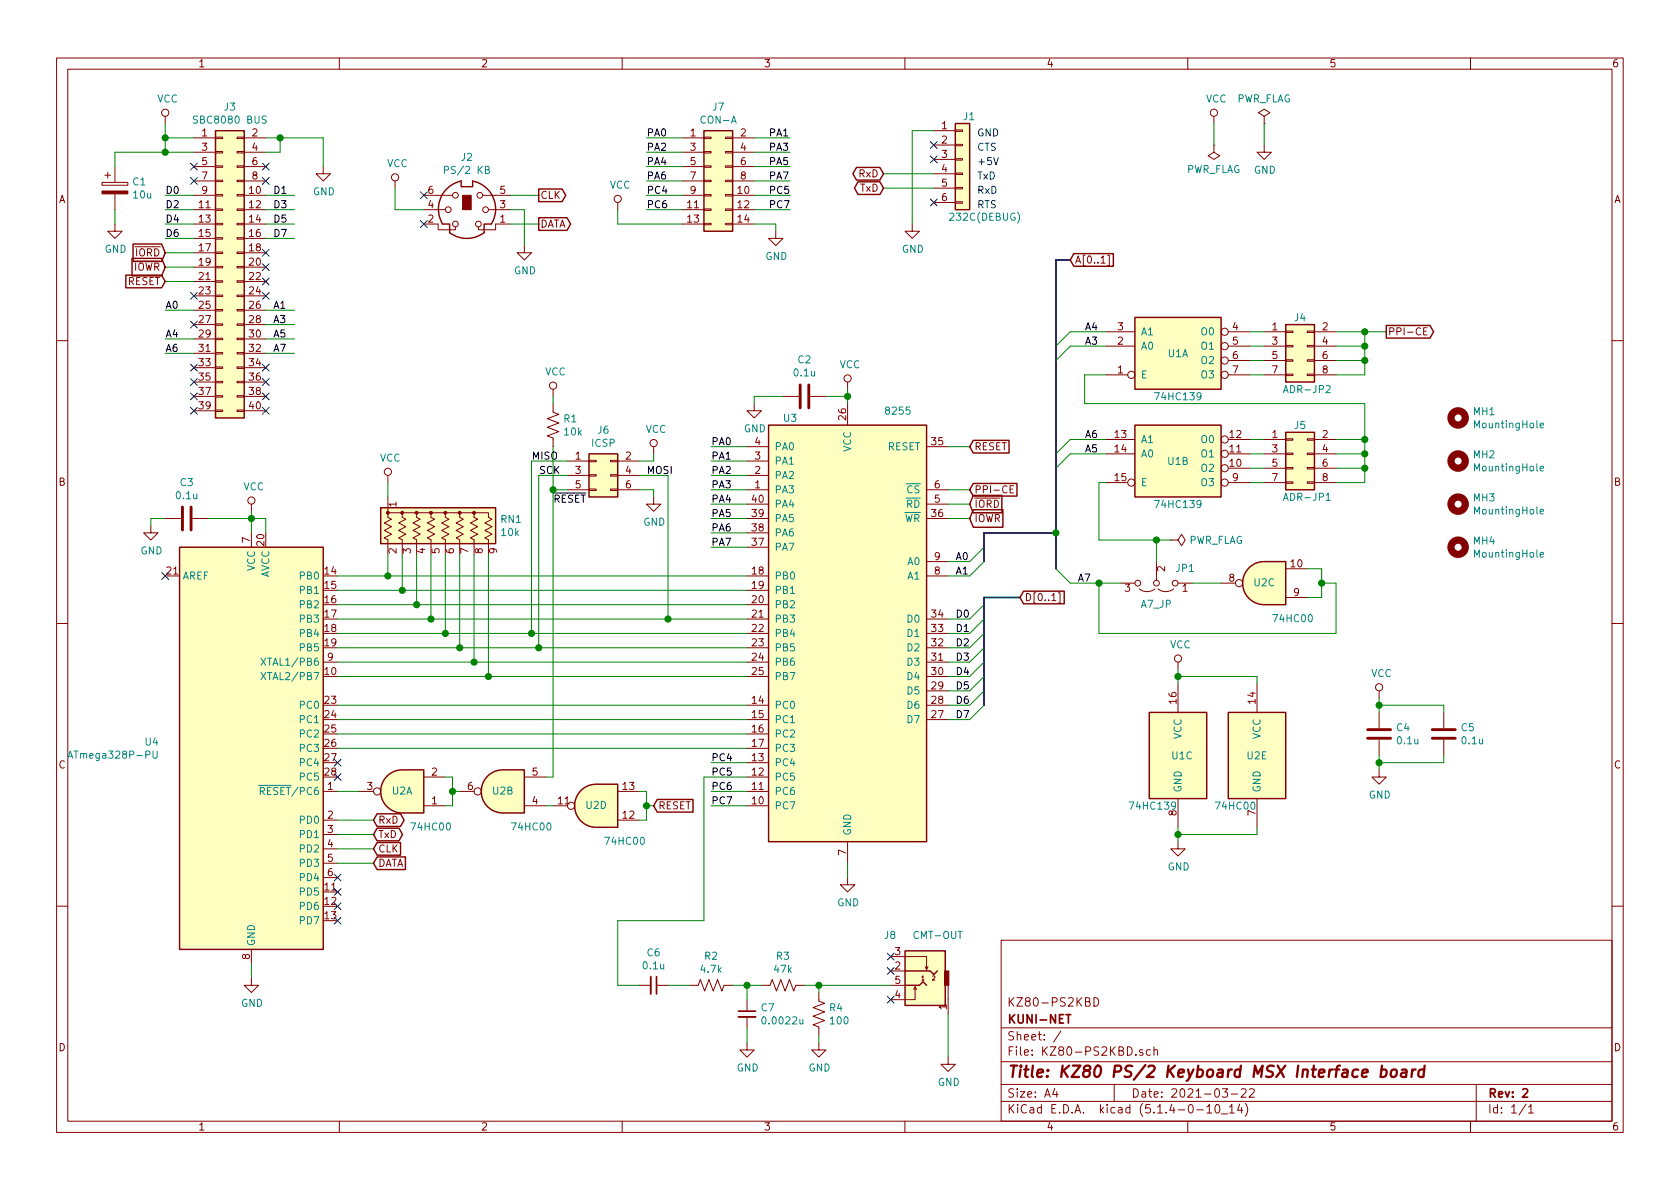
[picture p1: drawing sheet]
EESchema Schematic File Version 4
LIBS:KZ80-PS2KBD-cache
LIBS:KZ80-MSXCMT-cache
EELAYER 30 0
EELAYER END
$Descr A4 11693 8268
encoding utf-8
Sheet 1 1
Title "KZ80 PS/2 Keyboard MSX Interface board"
Date "2021-03-22"
Rev "2"
Comp "KUNI-NET"
Comment1 "KZ80-PS2KBD"
Comment2 ""
Comment3 ""
Comment4 ""
$EndDescr
$Comp
L KZ80-PS2KBD-rescue:ATmega328P-PU-MCU_Microchip_ATmega U4
U 1 1
P 1750 5200
F 0 "U4" H 1109 5246 50  0000 R CNN
F 1 "ATmega328P-PU" H 1109 5155 50  0000 R CNN
F 2 "Package_DIP:DIP-28_W7.62mm_Socket" H 1750 5200 50  0001 C CIN
F 3 "http://ww1.microchip.com/downloads/en/DeviceDoc/ATmega328_P%20AVR%20MCU%20with%20picoPower%20Technology%20Data%20Sheet%2040001984A.pdf" H 1750 5200 50  0001 C CNN
	1    1750 5200
	1    0    0    -1  
$EndComp
$Comp
L Interface:8255 U3
U 1 1
P 5900 4400
F 0 "U3" H 6300 5900 50  0000 C CNN
F 1 "8255" H 5550 5950 50  0000 C CNN
F 2 "Package_DIP:DIP-40_W15.24mm_Socket" H 5900 4700 50  0001 C CNN
F 3 "http://aturing.umcs.maine.edu/~meadow/courses/cos335/Intel8255A.pdf" H 5900 4700 50  0001 C CNN
	1    5900 4400
	-1   0    0    -1  
$EndComp
$Comp
L Connector:Mini-DIN-6 J2
U 1 1
P 3250 1450
F 0 "J2" H 3250 1817 50  0000 C CNN
F 1 "PS/2 KB" H 3250 1726 50  0000 C CNN
F 2 "conn-din:din6-schurter-4850261" H 3250 1450 50  0001 C CNN
F 3 "http://service.powerdynamics.com/ec/Catalog17/Section%2011.pdf" H 3250 1450 50  0001 C CNN
	1    3250 1450
	1    0    0    -1  
$EndComp
Wire Wire Line
	2350 4000 2700 4000
Wire Wire Line
	2350 4100 2800 4100
Wire Wire Line
	2350 4200 2900 4200
Wire Wire Line
	2350 4300 3000 4300
Wire Wire Line
	2350 4400 3100 4400
Wire Wire Line
	2350 4500 3200 4500
Wire Wire Line
	2350 4600 3300 4600
Wire Wire Line
	2350 4700 3400 4700
$Comp
L Device:R_Network08_US RN1
U 1 1
P 3100 3650
F 0 "RN1" H 3480 3696 50  0000 L CNN
F 1 "10k" H 3480 3605 50  0000 L CNN
F 2 "Resistor_THT:R_Array_SIP9" V 3575 3650 50  0001 C CNN
F 3 "http://www.vishay.com/docs/31509/csc.pdf" H 3100 3650 50  0001 C CNN
	1    3100 3650
	1    0    0    -1  
$EndComp
Wire Wire Line
	2700 3850 2700 4000
Wire Wire Line
	2700 4000 5200 4000
Wire Wire Line
	2800 3850 2800 4100
Wire Wire Line
	2800 4100 5200 4100
Wire Wire Line
	2900 3850 2900 4200
Wire Wire Line
	2900 4200 5200 4200
Wire Wire Line
	3000 3850 3000 4300
Wire Wire Line
	3100 3850 3100 4400
Wire Wire Line
	3100 4400 3700 4400
Wire Wire Line
	3200 3850 3200 4500
Wire Wire Line
	3200 4500 3750 4500
Wire Wire Line
	3300 3850 3300 4600
Wire Wire Line
	3300 4600 5200 4600
Wire Wire Line
	3400 3850 3400 4700
Wire Wire Line
	3400 4700 5200 4700
$Comp
L power:VCC #PWR011
U 1 1
P 2700 3350
F 0 "#PWR011" H 2700 3200 50  0001 C CNN
F 1 "VCC" H 2717 3523 50  0000 C CNN
F 2 "" H 2700 3350 50  0001 C CNN
F 3 "" H 2700 3350 50  0001 C CNN
	1    2700 3350
	1    0    0    -1  
$EndComp
Wire Wire Line
	2700 3350 2700 3450
Wire Wire Line
	2350 4900 5200 4900
Wire Wire Line
	2350 5000 5200 5000
Wire Wire Line
	2350 5100 5200 5100
Wire Wire Line
	2350 5200 5200 5200
NoConn ~ 1150 4000
$Comp
L power:VCC #PWR013
U 1 1
P 1750 3550
F 0 "#PWR013" H 1750 3400 50  0001 C CNN
F 1 "VCC" H 1767 3723 50  0000 C CNN
F 2 "" H 1750 3550 50  0001 C CNN
F 3 "" H 1750 3550 50  0001 C CNN
	1    1750 3550
	1    0    0    -1  
$EndComp
Wire Wire Line
	1750 3550 1750 3600
Wire Wire Line
	1750 3600 1850 3600
Wire Wire Line
	1850 3600 1850 3700
Connection ~ 1750 3600
Wire Wire Line
	1750 3600 1750 3700
$Comp
L power:GND #PWR019
U 1 1
P 5900 6100
F 0 "#PWR019" H 5900 5850 50  0001 C CNN
F 1 "GND" H 5905 5927 50  0000 C CNN
F 2 "" H 5900 6100 50  0001 C CNN
F 3 "" H 5900 6100 50  0001 C CNN
	1    5900 6100
	1    0    0    -1  
$EndComp
Wire Wire Line
	5900 6000 5900 6100
$Comp
L power:GND #PWR020
U 1 1
P 1750 6800
F 0 "#PWR020" H 1750 6550 50  0001 C CNN
F 1 "GND" H 1755 6627 50  0000 C CNN
F 2 "" H 1750 6800 50  0001 C CNN
F 3 "" H 1750 6800 50  0001 C CNN
	1    1750 6800
	1    0    0    -1  
$EndComp
Wire Wire Line
	1750 6700 1750 6800
$Comp
L 74xx:74LS139 U1
U 1 1
P 8200 2400
F 0 "U1" H 8200 2350 50  0000 C CNN
F 1 "74HC139" H 8200 2050 50  0000 C CNN
F 2 "Package_DIP:DIP-16_W7.62mm_Socket" H 8200 2400 50  0001 C CNN
F 3 "http://www.ti.com/lit/gpn/sn74LS139" H 8200 2400 50  0001 C CNN
	1    8200 2400
	1    0    0    -1  
$EndComp
$Comp
L 74xx:74LS139 U1
U 2 1
P 8200 3150
F 0 "U1" H 8200 3100 50  0000 C CNN
F 1 "74HC139" H 8200 2800 50  0000 C CNN
F 2 "Package_DIP:DIP-16_W7.62mm_Socket" H 8200 3150 50  0001 C CNN
F 3 "http://www.ti.com/lit/gpn/sn74LS139" H 8200 3150 50  0001 C CNN
	2    8200 3150
	1    0    0    -1  
$EndComp
$Comp
L 74xx:74LS139 U1
U 3 1
P 8200 5250
F 0 "U1" H 8150 5250 50  0000 L CNN
F 1 "74HC139" H 7850 4900 50  0000 L CNN
F 2 "Package_DIP:DIP-16_W7.62mm_Socket" H 8200 5250 50  0001 C CNN
F 3 "http://www.ti.com/lit/gpn/sn74LS139" H 8200 5250 50  0001 C CNN
	3    8200 5250
	1    0    0    -1  
$EndComp
Wire Wire Line
	2500 5500 2350 5500
Text GLabel 4550 5600 2    50   Input ~ 0
RESET
Wire Wire Line
	4500 5600 4550 5600
Text GLabel 6750 3100 2    50   Input ~ 0
RESET
Wire Wire Line
	6600 3100 6750 3100
Text GLabel 6750 3500 2    50   Input ~ 0
~IORD
Text GLabel 6750 3600 2    50   Input ~ 0
~IOWR
Wire Wire Line
	6600 3500 6750 3500
Wire Wire Line
	6600 3600 6750 3600
Text GLabel 7450 1800 2    50   Input ~ 0
A[0..1]
Wire Wire Line
	6600 3900 6750 3900
Wire Wire Line
	6600 4000 6750 4000
Entry Wire Line
	6750 3900 6850 3800
Entry Wire Line
	6750 4000 6850 3900
Wire Bus Line
	6850 3700 7350 3700
Text Label 6650 3900 0    50   ~ 0
A0
Text Label 6650 4000 0    50   ~ 0
A1
Text GLabel 7100 4150 2    50   Input ~ 0
D[0..1]
Wire Wire Line
	6600 4300 6750 4300
Entry Wire Line
	6750 4300 6850 4200
Entry Wire Line
	6750 4400 6850 4300
Text Label 6650 4300 0    50   ~ 0
D0
Wire Wire Line
	6600 4400 6750 4400
Text Label 6650 4400 0    50   ~ 0
D1
Wire Wire Line
	6600 4500 6750 4500
Entry Wire Line
	6750 4500 6850 4400
Entry Wire Line
	6750 4600 6850 4500
Text Label 6650 4500 0    50   ~ 0
D2
Wire Wire Line
	6600 4600 6750 4600
Text Label 6650 4600 0    50   ~ 0
D3
Wire Wire Line
	6600 4700 6750 4700
Entry Wire Line
	6750 4700 6850 4600
Entry Wire Line
	6750 4800 6850 4700
Text Label 6650 4700 0    50   ~ 0
D4
Wire Wire Line
	6600 4800 6750 4800
Text Label 6650 4800 0    50   ~ 0
D5
Wire Wire Line
	6600 4900 6750 4900
Entry Wire Line
	6750 4900 6850 4800
Entry Wire Line
	6750 5000 6850 4900
Text Label 6650 4900 0    50   ~ 0
D6
Wire Wire Line
	6600 5000 6750 5000
Text Label 6650 5000 0    50   ~ 0
D7
Wire Bus Line
	6850 4150 7100 4150
Text GLabel 6750 3400 2    50   Input ~ 0
PPI-CE
Wire Wire Line
	6750 3400 6600 3400
Wire Wire Line
	7450 2300 7700 2300
Wire Wire Line
	7450 2400 7700 2400
Wire Wire Line
	7450 3050 7700 3050
Wire Wire Line
	7450 3150 7700 3150
Entry Wire Line
	7350 2400 7450 2300
Entry Wire Line
	7350 2500 7450 2400
Entry Wire Line
	7350 3150 7450 3050
Entry Wire Line
	7350 3250 7450 3150
Wire Bus Line
	7450 1800 7350 1800
Wire Wire Line
	7650 3350 7700 3350
$Comp
L Connector_Generic:Conn_02x04_Odd_Even J5
U 1 1
P 9000 3150
F 0 "J5" H 9050 3350 50  0000 C CNN
F 1 "ADR-JP1" H 9100 2850 50  0000 C CNN
F 2 "Connector_PinHeader_2.54mm:PinHeader_2x04_P2.54mm_Vertical" H 9000 3150 50  0001 C CNN
F 3 "~" H 9000 3150 50  0001 C CNN
	1    9000 3150
	1    0    0    -1  
$EndComp
Wire Wire Line
	9300 3050 9500 3050
Wire Wire Line
	9500 3050 9500 3150
Wire Wire Line
	9500 3350 9300 3350
Wire Wire Line
	9300 3150 9500 3150
Connection ~ 9500 3150
Wire Wire Line
	9500 3150 9500 3250
Wire Wire Line
	9300 3250 9500 3250
Connection ~ 9500 3250
Wire Wire Line
	9500 3250 9500 3350
Wire Wire Line
	7700 2600 7550 2600
Wire Wire Line
	7550 2600 7550 2800
Wire Wire Line
	7550 2800 9500 2800
Wire Wire Line
	9500 2800 9500 3050
Connection ~ 9500 3050
$Comp
L Connector_Generic:Conn_02x04_Odd_Even J4
U 1 1
P 9000 2400
F 0 "J4" H 9050 2600 50  0000 C CNN
F 1 "ADR-JP2" H 9100 2100 50  0000 C CNN
F 2 "Connector_PinHeader_2.54mm:PinHeader_2x04_P2.54mm_Vertical" H 9000 2400 50  0001 C CNN
F 3 "~" H 9000 2400 50  0001 C CNN
	1    9000 2400
	1    0    0    -1  
$EndComp
Wire Wire Line
	8700 3050 8800 3050
Wire Wire Line
	8700 3150 8800 3150
Wire Wire Line
	8700 3250 8800 3250
Wire Wire Line
	8700 3350 8800 3350
Wire Wire Line
	8700 2300 8800 2300
Wire Wire Line
	8700 2400 8800 2400
Wire Wire Line
	8700 2500 8800 2500
Wire Wire Line
	8700 2600 8800 2600
Wire Wire Line
	9300 2300 9500 2300
Wire Wire Line
	9500 2300 9500 2400
Wire Wire Line
	9500 2600 9300 2600
Wire Wire Line
	9300 2400 9500 2400
Connection ~ 9500 2400
Wire Wire Line
	9500 2400 9500 2500
Wire Wire Line
	9300 2500 9500 2500
Connection ~ 9500 2500
Wire Wire Line
	9500 2500 9500 2600
Text GLabel 9650 2300 2    50   Output ~ 0
PPI-CE
Wire Wire Line
	9650 2300 9500 2300
Connection ~ 9500 2300
Text Label 7550 3050 0    50   ~ 0
A6
Text Label 7550 3150 0    50   ~ 0
A5
Text Label 7550 2300 0    50   ~ 0
A4
Text Label 7550 2400 0    50   ~ 0
A3
Wire Bus Line
	7350 3700 7350 3950
Connection ~ 7350 3700
Entry Wire Line
	7350 3950 7450 4050
$Comp
L Jumper:Jumper_3_Open JP1
U 1 1
P 8050 4050
F 0 "JP1" H 7850 3950 50  0000 C CNN
F 1 "A7_JP" H 8050 4200 50  0000 C CNN
F 2 "Connector_PinHeader_2.54mm:PinHeader_1x03_P2.54mm_Vertical" H 8050 4050 50  0001 C CNN
F 3 "~" H 8050 4050 50  0001 C CNN
	1    8050 4050
	-1   0    0    1   
$EndComp
Wire Wire Line
	7450 4050 7650 4050
Wire Wire Line
	8050 3750 8050 3900
Wire Wire Line
	7650 3350 7650 3750
Wire Wire Line
	7650 3750 8050 3750
Wire Wire Line
	7650 4050 7650 4400
Wire Wire Line
	7650 4400 9300 4400
Wire Wire Line
	9300 4400 9300 4050
Wire Wire Line
	9300 4050 9200 4050
Connection ~ 7650 4050
Wire Wire Line
	7650 4050 7800 4050
Wire Wire Line
	8500 4050 8300 4050
$Comp
L power:VCC #PWR07
U 1 1
P 5900 2700
F 0 "#PWR07" H 5900 2550 50  0001 C CNN
F 1 "VCC" H 5917 2873 50  0000 C CNN
F 2 "" H 5900 2700 50  0001 C CNN
F 3 "" H 5900 2700 50  0001 C CNN
	1    5900 2700
	1    0    0    -1  
$EndComp
Wire Wire Line
	5900 2700 5900 2750
$Comp
L power:VCC #PWR015
U 1 1
P 8200 4650
F 0 "#PWR015" H 8200 4500 50  0001 C CNN
F 1 "VCC" H 8217 4823 50  0000 C CNN
F 2 "" H 8200 4650 50  0001 C CNN
F 3 "" H 8200 4650 50  0001 C CNN
	1    8200 4650
	1    0    0    -1  
$EndComp
$Comp
L power:GND #PWR018
U 1 1
P 8200 5850
F 0 "#PWR018" H 8200 5600 50  0001 C CNN
F 1 "GND" H 8205 5677 50  0000 C CNN
F 2 "" H 8200 5850 50  0001 C CNN
F 3 "" H 8200 5850 50  0001 C CNN
	1    8200 5850
	1    0    0    -1  
$EndComp
Wire Wire Line
	8200 4650 8200 4700
Wire Wire Line
	8200 4700 8750 4700
Wire Wire Line
	8750 4700 8750 4750
Connection ~ 8200 4700
Wire Wire Line
	8200 4700 8200 4750
Wire Wire Line
	8200 5750 8200 5800
Wire Wire Line
	8200 5800 8750 5800
Wire Wire Line
	8750 5800 8750 5750
Connection ~ 8200 5800
Wire Wire Line
	8200 5800 8200 5850
$Comp
L Connector_Generic:Conn_02x20_Odd_Even J3
U 1 1
P 1550 1850
F 0 "J3" H 1600 2967 50  0000 C CNN
F 1 "SBC8080 BUS" H 1600 2876 50  0000 C CNN
F 2 "Connector_PinHeader_2.54mm:PinHeader_2x20_P2.54mm_Horizontal" H 1550 1850 50  0001 C CNN
F 3 "~" H 1550 1850 50  0001 C CNN
	1    1550 1850
	1    0    0    -1  
$EndComp
$Comp
L power:VCC #PWR01
U 1 1
P 1150 850
F 0 "#PWR01" H 1150 700 50  0001 C CNN
F 1 "VCC" H 1167 1023 50  0000 C CNN
F 2 "" H 1150 850 50  0001 C CNN
F 3 "" H 1150 850 50  0001 C CNN
	1    1150 850 
	1    0    0    -1  
$EndComp
Wire Wire Line
	1150 850  1150 950 
Wire Wire Line
	1150 1050 1350 1050
Wire Wire Line
	1350 950  1150 950 
Connection ~ 1150 950 
Wire Wire Line
	1150 950  1150 1050
$Comp
L power:GND #PWR02
U 1 1
P 2250 1150
F 0 "#PWR02" H 2250 900 50  0001 C CNN
F 1 "GND" H 2255 977 50  0000 C CNN
F 2 "" H 2250 1150 50  0001 C CNN
F 3 "" H 2250 1150 50  0001 C CNN
	1    2250 1150
	1    0    0    -1  
$EndComp
Wire Wire Line
	1850 950  1950 950 
Wire Wire Line
	2250 950  2250 1150
Wire Wire Line
	1850 1050 1950 1050
Wire Wire Line
	1950 1050 1950 950 
Connection ~ 1950 950 
Wire Wire Line
	1950 950  2250 950 
Wire Wire Line
	1150 1350 1350 1350
Wire Wire Line
	1850 1350 2050 1350
Text Label 1900 1350 0    50   ~ 0
D1
Text Label 1150 1350 0    50   ~ 0
D0
Wire Wire Line
	1150 1450 1350 1450
Text Label 1150 1450 0    50   ~ 0
D2
Wire Wire Line
	1150 1550 1350 1550
Text Label 1150 1550 0    50   ~ 0
D4
Wire Wire Line
	1150 1650 1350 1650
Text Label 1150 1650 0    50   ~ 0
D6
Wire Wire Line
	1850 1450 2050 1450
Text Label 1900 1450 0    50   ~ 0
D3
Wire Wire Line
	1850 1550 2050 1550
Text Label 1900 1550 0    50   ~ 0
D5
Wire Wire Line
	1850 1650 2050 1650
Text Label 1900 1650 0    50   ~ 0
D7
$Comp
L power:VCC #PWR016
U 1 1
P 9600 4850
F 0 "#PWR016" H 9600 4700 50  0001 C CNN
F 1 "VCC" H 9617 5023 50  0000 C CNN
F 2 "" H 9600 4850 50  0001 C CNN
F 3 "" H 9600 4850 50  0001 C CNN
	1    9600 4850
	1    0    0    -1  
$EndComp
$Comp
L power:GND #PWR017
U 1 1
P 9600 5350
F 0 "#PWR017" H 9600 5100 50  0001 C CNN
F 1 "GND" H 9605 5177 50  0000 C CNN
F 2 "" H 9600 5350 50  0001 C CNN
F 3 "" H 9600 5350 50  0001 C CNN
	1    9600 5350
	1    0    0    -1  
$EndComp
$Comp
L Device:CP C1
U 1 1
P 800 1300
F 0 "C1" H 918 1346 50  0000 L CNN
F 1 "10u" H 918 1255 50  0000 L CNN
F 2 "Capacitor_THT:CP_Radial_D5.0mm_P2.50mm" H 838 1150 50  0001 C CNN
F 3 "~" H 800 1300 50  0001 C CNN
	1    800  1300
	1    0    0    -1  
$EndComp
$Comp
L Device:C C3
U 1 1
P 1300 3600
F 0 "C3" V 1048 3600 50  0000 C CNN
F 1 "0.1u" V 1139 3600 50  0000 C CNN
F 2 "Capacitor_THT:C_Disc_D3.0mm_W1.6mm_P2.50mm" H 1338 3450 50  0001 C CNN
F 3 "~" H 1300 3600 50  0001 C CNN
	1    1300 3600
	0    1    1    0   
$EndComp
$Comp
L Device:C C2
U 1 1
P 5600 2750
F 0 "C2" V 5852 2750 50  0000 C CNN
F 1 "0.1u" V 5761 2750 50  0000 C CNN
F 2 "Capacitor_THT:C_Disc_D3.0mm_W1.6mm_P2.50mm" H 5638 2600 50  0001 C CNN
F 3 "~" H 5600 2750 50  0001 C CNN
	1    5600 2750
	0    -1   -1   0   
$EndComp
Wire Wire Line
	5750 2750 5900 2750
Connection ~ 5900 2750
Wire Wire Line
	5900 2750 5900 2800
$Comp
L power:GND #PWR09
U 1 1
P 5250 2800
F 0 "#PWR09" H 5250 2550 50  0001 C CNN
F 1 "GND" H 5255 2627 50  0000 C CNN
F 2 "" H 5250 2800 50  0001 C CNN
F 3 "" H 5250 2800 50  0001 C CNN
	1    5250 2800
	1    0    0    -1  
$EndComp
Wire Wire Line
	5250 2800 5250 2750
Wire Wire Line
	5250 2750 5450 2750
Wire Wire Line
	1450 3600 1750 3600
$Comp
L power:GND #PWR014
U 1 1
P 1050 3650
F 0 "#PWR014" H 1050 3400 50  0001 C CNN
F 1 "GND" H 1055 3477 50  0000 C CNN
F 2 "" H 1050 3650 50  0001 C CNN
F 3 "" H 1050 3650 50  0001 C CNN
	1    1050 3650
	1    0    0    -1  
$EndComp
Wire Wire Line
	1050 3650 1050 3600
Wire Wire Line
	1050 3600 1150 3600
Wire Wire Line
	800  1150 800  1050
Wire Wire Line
	800  1050 1150 1050
Connection ~ 1150 1050
$Comp
L power:GND #PWR04
U 1 1
P 800 1550
F 0 "#PWR04" H 800 1300 50  0001 C CNN
F 1 "GND" H 805 1377 50  0000 C CNN
F 2 "" H 800 1550 50  0001 C CNN
F 3 "" H 800 1550 50  0001 C CNN
	1    800  1550
	1    0    0    -1  
$EndComp
Wire Wire Line
	800  1450 800  1550
$Comp
L Device:C C4
U 1 1
P 9600 5100
F 0 "C4" H 9715 5146 50  0000 L CNN
F 1 "0.1u" H 9715 5055 50  0000 L CNN
F 2 "Capacitor_THT:C_Disc_D3.0mm_W1.6mm_P2.50mm" H 9638 4950 50  0001 C CNN
F 3 "~" H 9600 5100 50  0001 C CNN
	1    9600 5100
	1    0    0    -1  
$EndComp
Wire Wire Line
	9600 4850 9600 4900
Wire Wire Line
	9600 5250 9600 5300
$Comp
L Device:C C5
U 1 1
P 10050 5100
F 0 "C5" H 10165 5146 50  0000 L CNN
F 1 "0.1u" H 10165 5055 50  0000 L CNN
F 2 "Capacitor_THT:C_Disc_D3.0mm_W1.6mm_P2.50mm" H 10088 4950 50  0001 C CNN
F 3 "~" H 10050 5100 50  0001 C CNN
	1    10050 5100
	1    0    0    -1  
$EndComp
Wire Wire Line
	9600 4900 10050 4900
Wire Wire Line
	10050 4900 10050 4950
Connection ~ 9600 4900
Wire Wire Line
	9600 4900 9600 4950
Wire Wire Line
	10050 5250 10050 5300
Wire Wire Line
	10050 5300 9600 5300
Connection ~ 9600 5300
Wire Wire Line
	9600 5300 9600 5350
NoConn ~ 2350 5300
NoConn ~ 2350 5400
NoConn ~ 2950 1550
NoConn ~ 2950 1350
Text GLabel 3750 1550 2    50   Output ~ 0
DATA
Wire Wire Line
	3550 1550 3750 1550
$Comp
L power:VCC #PWR03
U 1 1
P 2750 1300
F 0 "#PWR03" H 2750 1150 50  0001 C CNN
F 1 "VCC" H 2767 1473 50  0000 C CNN
F 2 "" H 2750 1300 50  0001 C CNN
F 3 "" H 2750 1300 50  0001 C CNN
	1    2750 1300
	1    0    0    -1  
$EndComp
Wire Wire Line
	2750 1300 2750 1450
Wire Wire Line
	2750 1450 2950 1450
Text GLabel 3750 1350 2    50   Output ~ 0
CLK
Wire Wire Line
	3550 1350 3750 1350
$Comp
L power:GND #PWR05
U 1 1
P 3650 1700
F 0 "#PWR05" H 3650 1450 50  0001 C CNN
F 1 "GND" H 3655 1527 50  0000 C CNN
F 2 "" H 3650 1700 50  0001 C CNN
F 3 "" H 3650 1700 50  0001 C CNN
	1    3650 1700
	1    0    0    -1  
$EndComp
Wire Wire Line
	3550 1450 3650 1450
Wire Wire Line
	3650 1450 3650 1700
Text GLabel 1150 1750 0    50   Input ~ 0
~IORD
Text GLabel 1150 1850 0    50   Input ~ 0
~IOWR
Wire Wire Line
	1150 1750 1350 1750
Wire Wire Line
	1350 1850 1150 1850
Text GLabel 1150 1950 0    50   Input ~ 0
RESET
Wire Wire Line
	1150 1950 1350 1950
NoConn ~ 1850 1750
NoConn ~ 1850 1850
NoConn ~ 1850 1950
NoConn ~ 1850 2050
Wire Wire Line
	1150 2150 1350 2150
Text Label 1150 2150 0    50   ~ 0
A0
Wire Wire Line
	1850 2150 2050 2150
Text Label 1900 2150 0    50   ~ 0
A1
Wire Wire Line
	1850 2250 2050 2250
Text Label 1900 2250 0    50   ~ 0
A3
Wire Wire Line
	1850 2350 2050 2350
Text Label 1900 2350 0    50   ~ 0
A5
Wire Wire Line
	1850 2450 2050 2450
Text Label 1900 2450 0    50   ~ 0
A7
Wire Wire Line
	1150 2350 1350 2350
Text Label 1150 2350 0    50   ~ 0
A4
Wire Wire Line
	1150 2450 1350 2450
Text Label 1150 2450 0    50   ~ 0
A6
NoConn ~ 1350 2250
NoConn ~ 1350 2550
NoConn ~ 1350 2650
NoConn ~ 1350 2750
NoConn ~ 1350 2850
NoConn ~ 1850 2850
NoConn ~ 1850 2750
NoConn ~ 1850 2650
NoConn ~ 1850 2550
$Comp
L Connector_Generic:Conn_01x06 J1
U 1 1
P 6700 1100
F 0 "J1" H 6700 1400 50  0000 L CNN
F 1 "232C(DEBUG)" H 6600 700 50  0000 L CNN
F 2 "Connector_PinHeader_2.54mm:PinHeader_1x06_P2.54mm_Horizontal" H 6700 1100 50  0001 C CNN
F 3 "~" H 6700 1100 50  0001 C CNN
	1    6700 1100
	1    0    0    -1  
$EndComp
Text Notes 6800 950  0    50   ~ 0
GND
Text Notes 6800 1450 0    50   ~ 0
RTS
Text Notes 6800 1150 0    50   ~ 0
+5V
Text Notes 6800 1350 0    50   ~ 0
RxD
Text Notes 6800 1250 0    50   ~ 0
TxD
Text Notes 6800 1050 0    50   ~ 0
CTS
NoConn ~ 6500 1400
NoConn ~ 6500 1100
NoConn ~ 6500 1000
$Comp
L power:GND #PWR06
U 1 1
P 6350 1550
F 0 "#PWR06" H 6350 1300 50  0001 C CNN
F 1 "GND" H 6355 1377 50  0000 C CNN
F 2 "" H 6350 1550 50  0001 C CNN
F 3 "" H 6350 1550 50  0001 C CNN
	1    6350 1550
	1    0    0    -1  
$EndComp
Wire Wire Line
	6500 900  6350 900 
Wire Wire Line
	6350 900  6350 1550
Text GLabel 6150 1300 0    50   BiDi ~ 0
TxD
Wire Wire Line
	6150 1200 6500 1200
Text GLabel 6150 1200 0    50   BiDi ~ 0
RxD
Wire Wire Line
	6150 1300 6500 1300
Text GLabel 2600 5800 2    50   BiDi ~ 0
TxD
Text GLabel 2600 5700 2    50   BiDi ~ 0
RxD
Wire Wire Line
	2350 5700 2600 5700
Wire Wire Line
	2600 5800 2350 5800
Text GLabel 2600 6000 2    50   Input ~ 0
DATA
Text GLabel 2600 5900 2    50   Input ~ 0
CLK
Wire Wire Line
	2350 5900 2600 5900
Wire Wire Line
	2350 6000 2600 6000
NoConn ~ 2350 6100
NoConn ~ 2350 6200
NoConn ~ 2350 6300
NoConn ~ 2350 6400
$Comp
L Connector_Generic:Conn_02x03_Odd_Even J6
U 1 1
P 4150 3300
F 0 "J6" H 4200 3617 50  0000 C CNN
F 1 "ICSP" H 4200 3526 50  0000 C CNN
F 2 "Connector_PinHeader_2.54mm:PinHeader_2x03_P2.54mm_Vertical" H 4150 3300 50  0001 C CNN
F 3 "~" H 4150 3300 50  0001 C CNN
	1    4150 3300
	1    0    0    -1  
$EndComp
Connection ~ 2700 4000
Connection ~ 2800 4100
Connection ~ 2900 4200
Connection ~ 3000 4300
Connection ~ 3100 4400
Connection ~ 3200 4500
Connection ~ 3300 4600
Connection ~ 3400 4700
Wire Wire Line
	3700 3200 3950 3200
Wire Wire Line
	3950 3300 3750 3300
Wire Wire Line
	3750 3300 3750 4500
Connection ~ 3750 4500
Wire Wire Line
	3750 4500 5200 4500
Wire Wire Line
	3000 4300 4650 4300
Wire Wire Line
	3700 3200 3700 4400
Connection ~ 3700 4400
Wire Wire Line
	3700 4400 5200 4400
$Comp
L power:VCC #PWR010
U 1 1
P 4550 3150
F 0 "#PWR010" H 4550 3000 50  0001 C CNN
F 1 "VCC" H 4567 3323 50  0000 C CNN
F 2 "" H 4550 3150 50  0001 C CNN
F 3 "" H 4550 3150 50  0001 C CNN
	1    4550 3150
	1    0    0    -1  
$EndComp
$Comp
L power:GND #PWR012
U 1 1
P 4550 3450
F 0 "#PWR012" H 4550 3200 50  0001 C CNN
F 1 "GND" H 4555 3277 50  0000 C CNN
F 2 "" H 4550 3450 50  0001 C CNN
F 3 "" H 4550 3450 50  0001 C CNN
	1    4550 3450
	1    0    0    -1  
$EndComp
Wire Wire Line
	4450 3300 4650 3300
Wire Wire Line
	4650 3300 4650 4300
Connection ~ 4650 4300
Wire Wire Line
	4650 4300 5200 4300
Wire Wire Line
	4450 3200 4550 3200
Wire Wire Line
	4550 3200 4550 3150
Wire Wire Line
	4450 3400 4550 3400
Wire Wire Line
	4550 3400 4550 3450
$Comp
L 74xx:74HC00 U2
U 1 1
P 2800 5500
F 0 "U2" H 2800 5500 50  0000 C CNN
F 1 "74HC00" H 2600 5750 50  0000 C CNN
F 2 "Package_DIP:DIP-14_W7.62mm_Socket" H 2800 5500 50  0001 C CNN
F 3 "http://www.ti.com/lit/gpn/sn74hc00" H 2800 5500 50  0001 C CNN
	1    2800 5500
	-1   0    0    1   
$EndComp
Wire Wire Line
	3950 3400 3850 3400
$Comp
L 74xx:74HC00 U2
U 2 1
P 3500 5500
F 0 "U2" H 3500 5500 50  0000 C CNN
F 1 "74HC00" H 3300 5750 50  0000 C CNN
F 2 "Package_DIP:DIP-14_W7.62mm_Socket" H 3500 5500 50  0001 C CNN
F 3 "http://www.ti.com/lit/gpn/sn74hc00" H 3500 5500 50  0001 C CNN
	2    3500 5500
	-1   0    0    1   
$EndComp
$Comp
L 74xx:74HC00 U2
U 3 1
P 8800 4050
F 0 "U2" H 8800 4050 50  0000 C CNN
F 1 "74HC00" H 8600 4300 50  0000 C CNN
F 2 "Package_DIP:DIP-14_W7.62mm_Socket" H 8800 4050 50  0001 C CNN
F 3 "http://www.ti.com/lit/gpn/sn74hc00" H 8800 4050 50  0001 C CNN
	3    8800 4050
	-1   0    0    1   
$EndComp
Wire Wire Line
	9100 3950 9200 3950
Wire Wire Line
	9200 3950 9200 4050
Wire Wire Line
	9200 4150 9100 4150
Connection ~ 9200 4050
Wire Wire Line
	9200 4050 9200 4150
Wire Wire Line
	4450 5500 4500 5500
Wire Wire Line
	4500 5500 4500 5600
Wire Wire Line
	4500 5700 4450 5700
Connection ~ 4500 5600
Wire Wire Line
	4500 5600 4500 5700
Wire Wire Line
	3850 3400 3850 5400
$Comp
L Device:R_US R1
U 1 1
P 3850 2950
F 0 "R1" H 3918 2996 50  0000 L CNN
F 1 "10k" H 3918 2905 50  0000 L CNN
F 2 "Resistor_THT:R_Axial_DIN0207_L6.3mm_D2.5mm_P10.16mm_Horizontal" V 3890 2940 50  0001 C CNN
F 3 "~" H 3850 2950 50  0001 C CNN
	1    3850 2950
	1    0    0    -1  
$EndComp
Wire Wire Line
	3850 3100 3850 3400
Connection ~ 3850 3400
$Comp
L power:VCC #PWR08
U 1 1
P 3850 2750
F 0 "#PWR08" H 3850 2600 50  0001 C CNN
F 1 "VCC" H 3867 2923 50  0000 C CNN
F 2 "" H 3850 2750 50  0001 C CNN
F 3 "" H 3850 2750 50  0001 C CNN
	1    3850 2750
	1    0    0    -1  
$EndComp
Wire Wire Line
	3850 2750 3850 2800
Text Label 3700 3200 0    50   ~ 0
MISO
Text Label 3750 3300 0    50   ~ 0
SCK
Text Label 3850 3500 0    50   ~ 0
~RESET
Text Label 4500 3300 0    50   ~ 0
MOSI
NoConn ~ 1350 1150
NoConn ~ 1350 1250
NoConn ~ 1850 1150
NoConn ~ 1850 1250
Text Label 7500 4050 0    50   ~ 0
A7
$Comp
L power:VCC #PWR0101
U 1 1
P 8450 850
F 0 "#PWR0101" H 8450 700 50  0001 C CNN
F 1 "VCC" H 8467 1023 50  0000 C CNN
F 2 "" H 8450 850 50  0001 C CNN
F 3 "" H 8450 850 50  0001 C CNN
	1    8450 850 
	1    0    0    -1  
$EndComp
$Comp
L power:GND #PWR0102
U 1 1
P 8800 1000
F 0 "#PWR0102" H 8800 750 50  0001 C CNN
F 1 "GND" H 8805 827 50  0000 C CNN
F 2 "" H 8800 1000 50  0001 C CNN
F 3 "" H 8800 1000 50  0001 C CNN
	1    8800 1000
	1    0    0    -1  
$EndComp
$Comp
L power:PWR_FLAG #FLG0101
U 1 1
P 8800 850
F 0 "#FLG0101" H 8800 925 50  0001 C CNN
F 1 "PWR_FLAG" H 8800 1024 50  0000 C CNN
F 2 "" H 8800 850 50  0001 C CNN
F 3 "~" H 8800 850 50  0001 C CNN
	1    8800 850 
	1    0    0    -1  
$EndComp
$Comp
L power:PWR_FLAG #FLG0102
U 1 1
P 8450 1000
F 0 "#FLG0102" H 8450 1075 50  0001 C CNN
F 1 "PWR_FLAG" H 8450 1173 50  0000 C CNN
F 2 "" H 8450 1000 50  0001 C CNN
F 3 "~" H 8450 1000 50  0001 C CNN
	1    8450 1000
	-1   0    0    1   
$EndComp
Wire Wire Line
	8450 850  8450 1000
Wire Wire Line
	8800 850  8800 1000
$Comp
L power:PWR_FLAG #FLG0103
U 1 1
P 8150 3750
F 0 "#FLG0103" H 8150 3825 50  0001 C CNN
F 1 "PWR_FLAG" V 8150 3878 50  0000 L CNN
F 2 "" H 8150 3750 50  0001 C CNN
F 3 "~" H 8150 3750 50  0001 C CNN
	1    8150 3750
	0    1    1    0   
$EndComp
Wire Wire Line
	8050 3750 8150 3750
Connection ~ 8050 3750
Wire Wire Line
	3100 5400 3150 5400
Wire Wire Line
	3150 5400 3150 5500
Wire Wire Line
	3150 5600 3100 5600
Wire Wire Line
	3150 5500 3200 5500
Connection ~ 3150 5500
Wire Wire Line
	3150 5500 3150 5600
Wire Wire Line
	3800 5400 3850 5400
$Comp
L 74xx:74HC00 U2
U 4 1
P 4150 5600
F 0 "U2" H 4150 5600 50  0000 C CNN
F 1 "74HC00" H 3950 5850 50  0000 C CNN
F 2 "Package_DIP:DIP-14_W7.62mm_Socket" H 4150 5600 50  0001 C CNN
F 3 "http://www.ti.com/lit/gpn/sn74hc00" H 4150 5600 50  0001 C CNN
	4    4150 5600
	-1   0    0    1   
$EndComp
Wire Wire Line
	3800 5600 3850 5600
$Comp
L Connector_Generic:Conn_02x07_Odd_Even J7
U 1 1
P 4950 1250
F 0 "J7" H 5000 1767 50  0000 C CNN
F 1 "CON-A" H 5000 1676 50  0000 C CNN
F 2 "Connector_PinHeader_2.54mm:PinHeader_2x07_P2.54mm_Vertical" H 4950 1250 50  0001 C CNN
F 3 "~" H 4950 1250 50  0001 C CNN
	1    4950 1250
	1    0    0    -1  
$EndComp
Wire Wire Line
	4950 3100 5200 3100
Wire Wire Line
	4950 3200 5200 3200
Wire Wire Line
	4950 3300 5200 3300
Wire Wire Line
	4950 3400 5200 3400
Wire Wire Line
	4950 3500 5200 3500
Wire Wire Line
	4950 3600 5200 3600
Wire Wire Line
	4950 3700 5200 3700
Wire Wire Line
	4950 3800 5200 3800
Wire Wire Line
	4950 5300 5200 5300
Wire Wire Line
	4950 5500 5200 5500
Wire Wire Line
	4950 5600 5200 5600
Text Label 4950 3100 0    50   ~ 0
PA0
Text Label 4950 3200 0    50   ~ 0
PA1
Text Label 4950 3300 0    50   ~ 0
PA2
Text Label 4950 3400 0    50   ~ 0
PA3
Text Label 4950 3500 0    50   ~ 0
PA4
Text Label 4950 3600 0    50   ~ 0
PA5
Text Label 4950 3700 0    50   ~ 0
PA6
Text Label 4950 3800 0    50   ~ 0
PA7
Text Label 4950 5300 0    50   ~ 0
PC4
Text Label 4950 5400 0    50   ~ 0
PC5
Text Label 4950 5500 0    50   ~ 0
PC6
Text Label 4950 5600 0    50   ~ 0
PC7
Wire Wire Line
	4500 950  4750 950 
Wire Wire Line
	4500 1050 4750 1050
Wire Wire Line
	4500 1150 4750 1150
Wire Wire Line
	4500 1250 4750 1250
Wire Wire Line
	4500 1350 4750 1350
Text Label 4500 950  0    50   ~ 0
PA0
Text Label 4500 1050 0    50   ~ 0
PA2
Text Label 4500 1150 0    50   ~ 0
PA4
Text Label 4500 1250 0    50   ~ 0
PA6
Text Label 4500 1350 0    50   ~ 0
PC4
Wire Wire Line
	4500 1450 4750 1450
Text Label 4500 1450 0    50   ~ 0
PC6
Wire Wire Line
	5250 950  5500 950 
Wire Wire Line
	5250 1050 5500 1050
Wire Wire Line
	5250 1150 5500 1150
Wire Wire Line
	5250 1250 5500 1250
Wire Wire Line
	5250 1350 5500 1350
Text Label 5350 950  0    50   ~ 0
PA1
Text Label 5350 1050 0    50   ~ 0
PA3
Text Label 5350 1150 0    50   ~ 0
PA5
Text Label 5350 1250 0    50   ~ 0
PA7
Text Label 5350 1350 0    50   ~ 0
PC5
Wire Wire Line
	5250 1450 5500 1450
Text Label 5350 1450 0    50   ~ 0
PC7
$Comp
L power:VCC #PWR0103
U 1 1
P 4300 1450
F 0 "#PWR0103" H 4300 1300 50  0001 C CNN
F 1 "VCC" H 4317 1623 50  0000 C CNN
F 2 "" H 4300 1450 50  0001 C CNN
F 3 "" H 4300 1450 50  0001 C CNN
	1    4300 1450
	1    0    0    -1  
$EndComp
Wire Wire Line
	4300 1450 4300 1550
Wire Wire Line
	4300 1550 4750 1550
$Comp
L power:GND #PWR0104
U 1 1
P 5400 1600
F 0 "#PWR0104" H 5400 1350 50  0001 C CNN
F 1 "GND" H 5405 1427 50  0000 C CNN
F 2 "" H 5400 1600 50  0001 C CNN
F 3 "" H 5400 1600 50  0001 C CNN
	1    5400 1600
	1    0    0    -1  
$EndComp
Wire Wire Line
	5250 1550 5400 1550
Wire Wire Line
	5400 1550 5400 1600
$Comp
L Mechanical:MountingHole MH1
U 1 1
P 10150 2900
F 0 "MH1" H 10250 2946 50  0000 L CNN
F 1 "MountingHole" H 10250 2855 50  0000 L CNN
F 2 "MountingHole:MountingHole_3.2mm_M3" H 10150 2900 50  0001 C CNN
F 3 "~" H 10150 2900 50  0001 C CNN
	1    10150 2900
	1    0    0    -1  
$EndComp
$Comp
L Mechanical:MountingHole MH2
U 1 1
P 10150 3200
F 0 "MH2" H 10250 3246 50  0000 L CNN
F 1 "MountingHole" H 10250 3155 50  0000 L CNN
F 2 "MountingHole:MountingHole_3.2mm_M3" H 10150 3200 50  0001 C CNN
F 3 "~" H 10150 3200 50  0001 C CNN
	1    10150 3200
	1    0    0    -1  
$EndComp
$Comp
L Mechanical:MountingHole MH3
U 1 1
P 10150 3500
F 0 "MH3" H 10250 3546 50  0000 L CNN
F 1 "MountingHole" H 10250 3455 50  0000 L CNN
F 2 "MountingHole:MountingHole_3.2mm_M3" H 10150 3500 50  0001 C CNN
F 3 "~" H 10150 3500 50  0001 C CNN
	1    10150 3500
	1    0    0    -1  
$EndComp
$Comp
L Mechanical:MountingHole MH4
U 1 1
P 10150 3800
F 0 "MH4" H 10250 3846 50  0000 L CNN
F 1 "MountingHole" H 10250 3755 50  0000 L CNN
F 2 "MountingHole:MountingHole_3.2mm_M3" H 10150 3800 50  0001 C CNN
F 3 "~" H 10150 3800 50  0001 C CNN
	1    10150 3800
	1    0    0    -1  
$EndComp
NoConn ~ 1350 2050
$Comp
L 74xx:74HC00 U2
U 5 1
P 8750 5250
F 0 "U2" H 8750 5250 50  0000 C CNN
F 1 "74HC00" H 8900 4900 50  0000 C CNN
F 2 "Package_DIP:DIP-14_W7.62mm_Socket" H 8750 5250 50  0001 C CNN
F 3 "http://www.ti.com/lit/gpn/sn74hc00" H 8750 5250 50  0001 C CNN
	5    8750 5250
	-1   0    0    -1  
$EndComp
$Comp
L Device:C_Small C6
U 1 1
P 4550 6850
F 0 "C6" V 4321 6850 50  0000 C CNN
F 1 "0.1u" V 4412 6850 50  0000 C CNN
F 2 "Capacitor_THT:C_Disc_D3.0mm_W1.6mm_P2.50mm" H 4550 6850 50  0001 C CNN
F 3 "~" H 4550 6850 50  0001 C CNN
	1    4550 6850
	0    1    1    0   
$EndComp
$Comp
L Device:R_US R2
U 1 1
P 4950 6850
F 0 "R2" V 4745 6850 50  0000 C CNN
F 1 "4.7k" V 4836 6850 50  0000 C CNN
F 2 "Resistor_THT:R_Axial_DIN0207_L6.3mm_D2.5mm_P10.16mm_Horizontal" V 4990 6840 50  0001 C CNN
F 3 "~" H 4950 6850 50  0001 C CNN
	1    4950 6850
	0    1    1    0   
$EndComp
$Comp
L Device:R_US R3
U 1 1
P 5450 6850
F 0 "R3" V 5245 6850 50  0000 C CNN
F 1 "47k" V 5336 6850 50  0000 C CNN
F 2 "Resistor_THT:R_Axial_DIN0207_L6.3mm_D2.5mm_P10.16mm_Horizontal" V 5490 6840 50  0001 C CNN
F 3 "~" H 5450 6850 50  0001 C CNN
	1    5450 6850
	0    1    1    0   
$EndComp
$Comp
L Device:C_Small C7
U 1 1
P 5200 7050
F 0 "C7" H 5292 7096 50  0000 L CNN
F 1 "0.0022u" H 5292 7005 50  0000 L CNN
F 2 "Capacitor_THT:C_Disc_D3.0mm_W1.6mm_P2.50mm" H 5200 7050 50  0001 C CNN
F 3 "~" H 5200 7050 50  0001 C CNN
	1    5200 7050
	1    0    0    -1  
$EndComp
Wire Wire Line
	4650 6850 4800 6850
Wire Wire Line
	5100 6850 5200 6850
Wire Wire Line
	5200 6850 5200 6950
Connection ~ 5200 6850
Wire Wire Line
	5200 6850 5300 6850
$Comp
L power:GND #PWR021
U 1 1
P 5200 7250
F 0 "#PWR021" H 5200 7000 50  0001 C CNN
F 1 "GND" H 5205 7077 50  0000 C CNN
F 2 "" H 5200 7250 50  0001 C CNN
F 3 "" H 5200 7250 50  0001 C CNN
	1    5200 7250
	1    0    0    -1  
$EndComp
Wire Wire Line
	5200 7150 5200 7250
$Comp
L Device:R_US R4
U 1 1
P 5700 7050
F 0 "R4" H 5768 7096 50  0000 L CNN
F 1 "100" H 5768 7005 50  0000 L CNN
F 2 "Resistor_THT:R_Axial_DIN0207_L6.3mm_D2.5mm_P10.16mm_Horizontal" V 5740 7040 50  0001 C CNN
F 3 "~" H 5700 7050 50  0001 C CNN
	1    5700 7050
	1    0    0    -1  
$EndComp
$Comp
L power:GND #PWR022
U 1 1
P 5700 7250
F 0 "#PWR022" H 5700 7000 50  0001 C CNN
F 1 "GND" H 5705 7077 50  0000 C CNN
F 2 "" H 5700 7250 50  0001 C CNN
F 3 "" H 5700 7250 50  0001 C CNN
	1    5700 7250
	1    0    0    -1  
$EndComp
Wire Wire Line
	5700 7200 5700 7250
Wire Wire Line
	5600 6850 5700 6850
Wire Wire Line
	5700 6850 5700 6900
Connection ~ 5700 6850
Wire Wire Line
	5700 6850 6200 6850
$Comp
L power:GND #PWR023
U 1 1
P 6600 7350
F 0 "#PWR023" H 6600 7100 50  0001 C CNN
F 1 "GND" H 6605 7177 50  0000 C CNN
F 2 "" H 6600 7350 50  0001 C CNN
F 3 "" H 6600 7350 50  0001 C CNN
	1    6600 7350
	1    0    0    -1  
$EndComp
Wire Wire Line
	6600 7050 6600 7350
Wire Wire Line
	4900 5400 4900 6400
Wire Wire Line
	4900 6400 4300 6400
Wire Wire Line
	4300 6400 4300 6850
Wire Wire Line
	4300 6850 4450 6850
Wire Wire Line
	4900 5400 5200 5400
$Comp
L AJ-1780:Audio-Jack-3_2Switches J8
U 1 1
P 6400 6850
F 0 "J8" H 6650 7200 50  0000 R CNN
F 1 "CMT-OUT" H 6450 7200 50  0000 R CNN
F 2 "AJ-1780:AJ-1780" H 6650 6950 50  0001 C CNN
F 3 "" H 6650 6950 50  0001 C CNN
	1    6400 6850
	-1   0    0    -1  
$EndComp
NoConn ~ 6200 6950
NoConn ~ 6200 6750
NoConn ~ 6200 6650
Wire Bus Line
	6850 3700 6850 3900
Wire Bus Line
	7350 1800 7350 3700
Wire Bus Line
	6850 4150 6850 4900
$EndSCHEMATC
